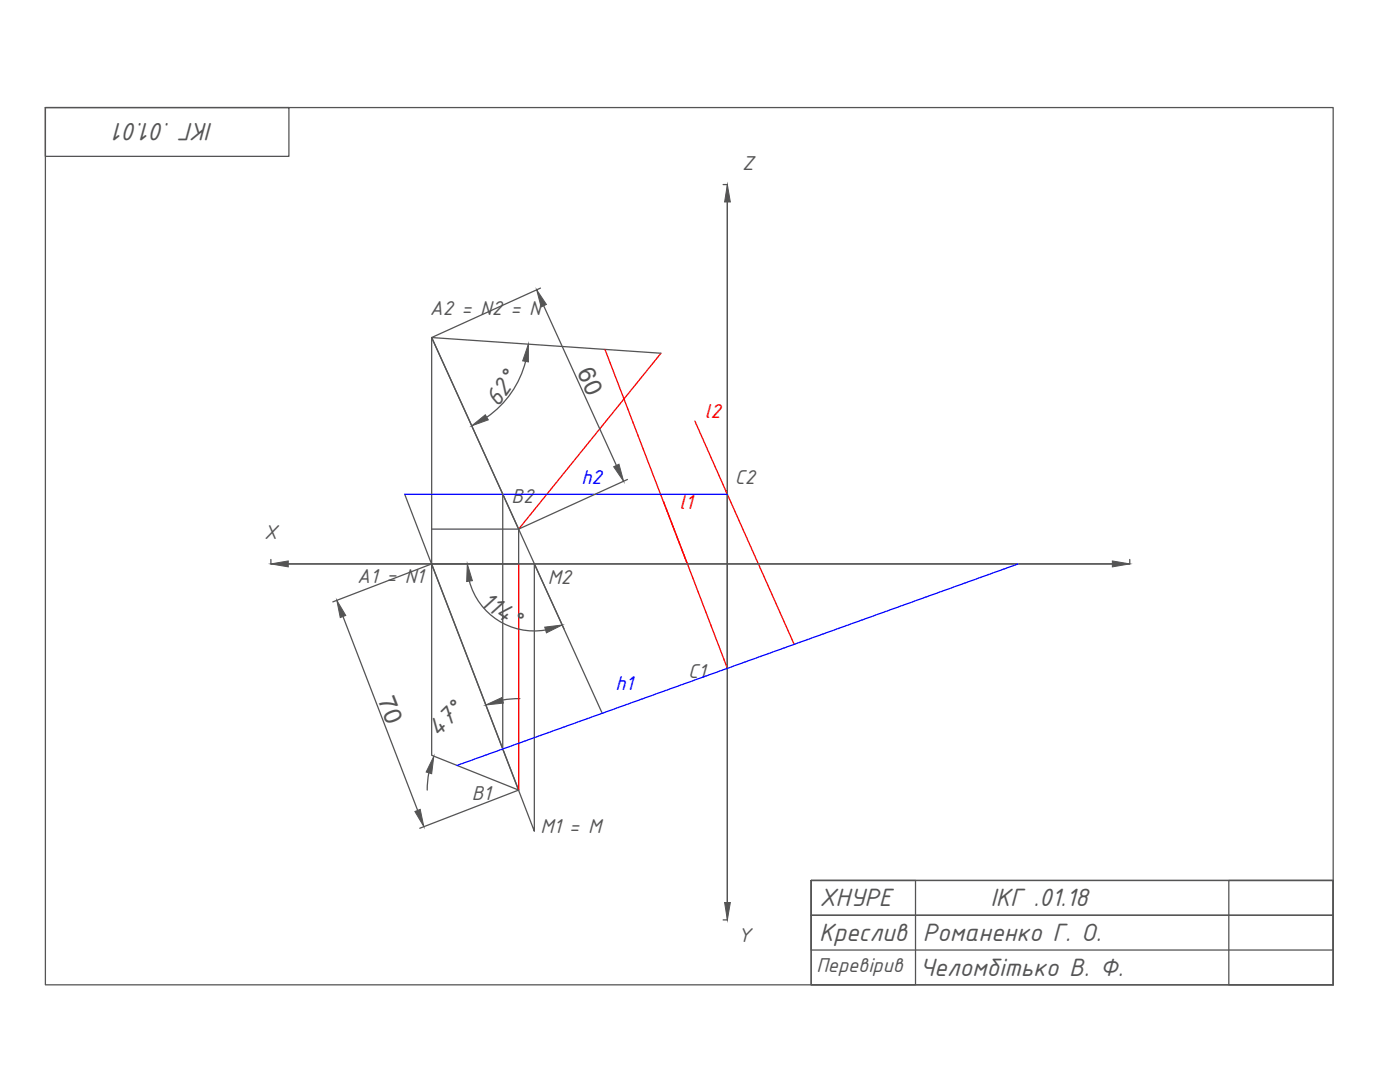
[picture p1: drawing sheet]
<svg xmlns="http://www.w3.org/2000/svg" width="279mm" height="216mm" viewBox="0 0 279 216" stroke-linecap="round" stroke-linejoin="round" font-family="sans-serif">
<!-- layer: 0 -->
<g fill="none" stroke="#545454" stroke-width=".25">
<path d="M9.1 21.5v9.7h48.6v-9.7h-48.6h257v175h-257zM144.3 36.8h.9v75.7h-91.1v-.9M107.9 57.5l-21.8 9.9M145.2 40.3v143.3h-.9M86.1 67.4v45.1M86.1 67.4l34.1 74.9M104.9 72.1a19.4 19.4 0 0 1-7.7 11.1M108.5 61l14.5 31.9M131.9 70.5l-45.8-3.1 17.4 38.2M80.8 98.6l25.8 67.3v-53.4l6 13M100.3 98.6v50.8M125.2 95.7l-21.7 9.9"/>
<path d="M86.1 112.5l17.4 45.1-17.4-6.9zM86.1 105.6h17.4M86.1 112.5l-19.7 7.6M93.7 115.9a13.4 13.4 0 0 0 15.1 9.8M103.5 105.6v52l-19.7 7.7M225.5 111.6v.9h-168M68.5 123l14.9 38.7M103.8 139.4l-3.5 .3M85.6 154.2l-.3 3.5M161.9 175.7h104.2v20.8h-104.2zM161.9 175.7h20.8v20.8h-20.8zM161.9 175.7h104.2v6.9h-104.2z"/>
<path d="M245.2 175.7h20.9v20.8h-20.9zM161.9 182.6h104.2v7h-104.2z"/>
</g>
<g fill="#545454" stroke="#545454" stroke-width=".2">
<path d="M96.9 140.7l3.3-1.5 .3 1.1z"/>
<path d="M86.6 150.9l-.5 3.5-1.1-.3z"/>
<path d="M94.1 85l2.8-2.2 .6 1z"/>
<path d="M105.5 68.7v3.5l-1.2-.2z"/>
<path d="M93.3 112.5l1 3.4-1.2 .1z"/>
<path d="M108.7 125.1l3.5-.4-3.1 1.6z"/>
<path d="M145.2 36.8l.6 3.5h-1.2z"/>
<path d="M144.6 180.1h1.2l-.6 3.5z"/>
<path d="M54.1 112.5l3.4-.6v1.2z"/>
<path d="M222 111.9l3.5 .6-3.5 .6z"/>
<path d="M67.2 119.8l1.8 3-1.1 .4z"/>
<path d="M82.8 161.9l1.1-.4 .7 3.4z"/>
<path d="M122.5 93.1l1-.5 1 3.5z"/>
<path d="M107.1 57.8l2 2.9-1.1 .6z"/>
</g>
<path d="M120.7 69.7l16.5 42.8M131.9 70.5l-28.4 35.1M138.7 84l19.8 44.6M103.5 112.5v45.1M132.4 100.1l12.8 33.3" fill="none" stroke="#f00" stroke-width=".25"/>
<path d="M80.8 98.6h64.4M203.2 112.5l-112 40.2" fill="none" stroke="#00f" stroke-width=".25"/>
<g font-size="5.4" fill="#545454">
<text x="42.5" y="24.6" transform="rotate(180 42.5 24.6)">ІКГ .01.01</text>
<text x="99.4" y="81.4" transform="rotate(-55 99.4 81.4)">62°</text>
<text x="95.5" y="120.7" transform="rotate(33 95.5 120.7)">114°</text>
<text x="87.4" y="147.3" transform="rotate(-45 87.4 147.3)">47°</text>
<text x="163.5" y="180.8">ХНУРЕ</text>
<text x="197.7" y="180.8">ІКГ .01.18</text>
<text x="163.4" y="187.7">Креслив</text>
<text x="184.1" y="187.8">Романенко Г. О.</text>
<text x="183.6" y="194.7">Челомбітько В. Ф.</text>
</g>
<g font-size="4.9" fill="#545454">
<text x="115.1" y="74.3" transform="rotate(65 115.1 74.3)">60</text>
<text x="75.4" y="139.7" transform="rotate(69 75.4 139.7)">70</text>
</g>
<g font-size="4.3" fill="#545454">
<text x="148.1" y="33.9">Z</text>
<text x="85.8" y="62.8">A2 = N2 = N</text>
<text x="102.1" y="100.3">B2</text>
<text x="146.6" y="96.5">C2</text>
<text x="52.7" y="107.6">X</text>
<text x="71.3" y="116.3">A1 = N1</text>
<text x="109.3" y="116.6">M2</text>
<text x="137.3" y="135.3">C1</text>
<text x="94.1" y="159.6">B1</text>
<text x="107.9" y="166.2">M1 = M</text>
<text x="147.2" y="188">Y</text>
<text x="162.9" y="194">Перевірив</text>
</g>
<g font-size="4.3" fill="#f00">
<text x="140.7" y="83.4">l2</text>
<text x="135.6" y="101.6">l1</text>
</g>
<g font-size="4.3" fill="#00f">
<text x="116" y="96.5">h2</text>
<text x="122.9" y="137.7">h1</text>
</g>
</svg>
